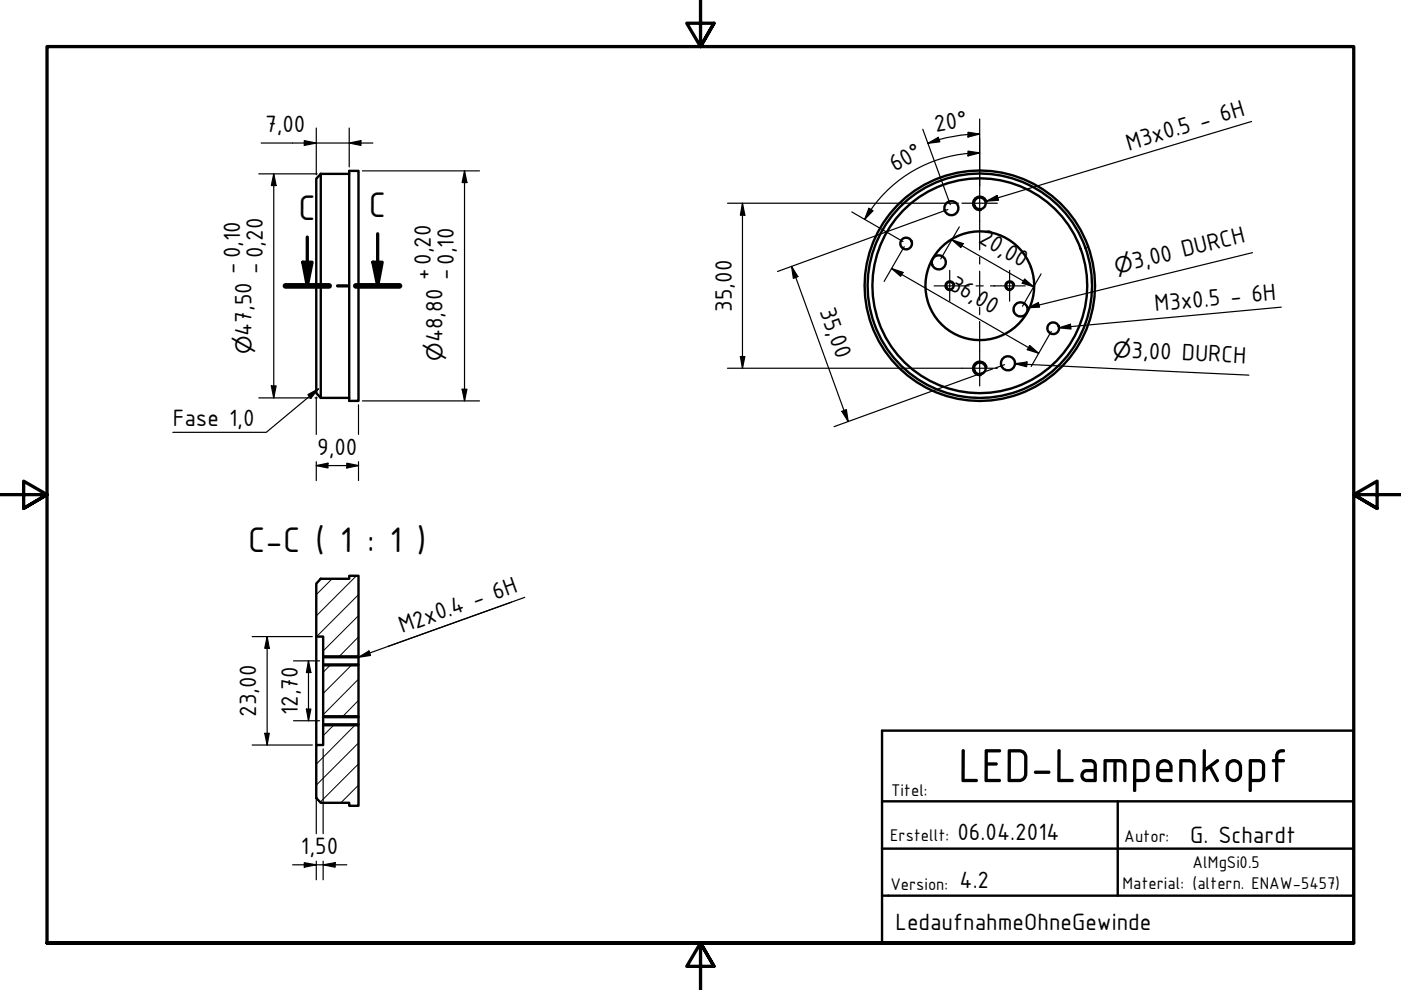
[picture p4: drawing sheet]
<svg xmlns="http://www.w3.org/2000/svg" width="297mm" height="210mm" viewBox="0 0 297 210" stroke-linecap="round" stroke-linejoin="round" font-family="sans-serif">
<!-- layer: Schraffur (ISO) -->
<g fill="none" stroke="#000" stroke-width=".21">
<path d="M70.4 122.7l-3.3 3.4M75.6 122.1l-8.5 8.5M76 135l-4.2 4.4M76 130.5l-7.5 7.5M76 126.1l-8.9 8.9M70.2 140.9l-1.7 1.6M70.9 153.6l-2.4 2.4M74.7 140.9l-6.2 6.1M75.4 153.6l-8.3 8.4M76 157.5l-8.9 9M76 148.5l-3.5 3.6M76 144l-7.5 7.5"/>
<path d="M76 166.5l-3.7 3.7M76 162l-8.1 8.1"/>
</g>
<!-- layer: Sichtbar (ISO) -->
<g fill="none" stroke="#000" stroke-width=".51">
<path d="M68 36.9l-.9 1v45.4l.9 1.1M68 36.9v47.5M68 36.9h6M74 36.2h2v48.8h-2zM68 84.4h6M67.1 135v23M68 122.7h6v-.6h2v17.3h-7.5v-4.4h-1.4v-11.3zM68.5 139.4v1.5M76 139.4v1.5M68.5 153.6h7.5v17.3h-2v-.7h-6l-.9-1v-11.2h1.4zM68.5 140.9h7.5v11.2h-7.5zM68.5 152.1v1.5"/>
<path d="M76 152.1v1.5"/>
<circle cx="192.1" cy="51.6" r="1.24"/>
<circle cx="199" cy="55.6" r="1.49"/>
<circle cx="201.7" cy="44.1" r="1.49"/>
<circle cx="207.7" cy="43.1" r="1.24"/>
<circle cx="201.4" cy="60.6" r=".79"/>
<circle cx="207.7" cy="60.6" r="24.4"/>
<circle cx="207.7" cy="60.6" r="23.8"/>
<circle cx="207.7" cy="60.6" r="22.8"/>
<circle cx="207.7" cy="60.6" r="11.5"/>
<circle cx="207.7" cy="78.1" r="1.24"/>
<circle cx="213.7" cy="77" r="1.49"/>
<circle cx="214.1" cy="60.6" r=".79"/>
<circle cx="216.4" cy="65.6" r="1.49"/>
<circle cx="223.3" cy="69.6" r="1.24"/>
</g>
<!-- layer: Sichtbar schmal (ISO) -->
<path d="M209.2 42.9a1.49 1.49 0 0 0-1.7-1.2 1.49 1.49 0 0 0-1.2 1.7 1.49 1.49 0 0 0 1.7 1.2M202.4 60.4a.98 .98 0 0 0-1.2-.8 .98 .98 0 0 0-.8 1.2 .98 .98 0 0 0 1.2 .8M209.2 77.8a1.49 1.49 0 0 0-1.7-1.2 1.49 1.49 0 0 0-1.2 1.8 1.49 1.49 0 0 0 1.7 1.2M215.1 60.4a.98 .98 0 0 0-1.2-.8 .98 .98 0 0 0-.8 1.2 .98 .98 0 0 0 1.2 .8M68.5 139.1h7.5M68.5 151.8h7.5M68.5 153.8h7.5M68.5 141.1h7.5" fill="none" stroke="#000" stroke-width=".38"/>
<!-- layer: Schnittlinie (ISO) -->
<path d="M64.2 55.6h2l-1 5zM65.2 50.3v10.3M79.1 55.6h1.9l-.9 5zM80.1 49.6v11M60.5 60.6h9.3M71.6 60.6h2.1M75.4 60.6h9.3" fill="none" stroke="#000" stroke-width=".7"/>
<path d="M60.5 60.6h9.3M75.4 60.6h9.3" fill="none" stroke="#000" stroke-width="1.2"/>
<g fill="#000">
<path d="M64.2 55.6h2l-1 5z" fill-rule="evenodd"/>
<path d="M79.1 55.6h1.9l-.9 5z" fill-rule="evenodd"/>
</g>
<!-- layer: Rahmen (ISO) -->
<path d="M148.5 -.1v10l-2.9-5h5.8l-2.9 5 2.9-5M0 104.9h10l-5-2.9v5.8l5-2.9-5 2.9M297 104.9h-10l5-2.9v5.8l-5-2.9 5 2.9M10 199.9v-190h277v190h-277h277M151.4 204.9l-2.9-5 2.9 5h-5.8l2.9-5v10" fill="none" stroke="#000" stroke-width=".7"/>
<!-- layer: Titel (ISO) -->
<path d="M187 154.9h100v45h-100zM187 169.9h100M187 179.9h100M237 169.9v20M187 189.9h100" fill="none" stroke="#000" stroke-width=".51"/>
<g fill="none" stroke="#000" stroke-width=".25">
<path d="M54.9 36.9h12.3M55.4 30.3h23.7M58 36.9l.5 2.4h-1zM58 36.9v47.5M64.5 29.8l2.6 .5-2.6 .5zM67.1 27.1v10M74 30.3l2.5-.5v1zM74 27.1v8.3M76.8 36.2h24.9M98.5 36.2l.5 2.5h-1zM98.5 36.2v48.8M195.6 27.4l5.9 16"/>
<path d="M196.7 30.4l2.2-1.3 .4 1zM199.1 29.6l-2.4 .8M205.2 28l2.5 .4-2.5 .7zM205.2 32l2.5 .4-2.5 .7zM205.2 28.5l-3 .4-3.1 .7M207.7 32.4a28.2 28.2 0 0 0-23 12M207.7 28.4l-2.5 .1M207.7 25.2v14.1M154.2 43.1h49M157.4 43.1l.5 2.5h-.9zM157.4 43.1v35M167.8 56.5l1.4 2.1-1 .4z"/>
<path d="M167.8 56.5l12 32.9M180.6 44.9l10.9 6.3M184.2 44.2l.9 .5-1.8 1.8zM184.7 44.4l-1.4 2.1M189 56.9l2.5 .9-.6 .8zM189 56.9l31.2 18M191.7 52.3l-4.2 7.4M201 44.4l-36.2 13.2M201.8 50.8l2.4 .9-.5 .8zM201.8 50.8l17.3 10M203.4 48.1l-3.9 6.8M217.2 59.2l1.9 1.6-2.4-.8z"/>
<path d="M220.7 58.1l-3.9 6.8M154.2 78.1h49.8M157 75.6h.9l-.5 2.5zM207.6 79.3l-30.8 11.2M210.5 78.2l-2.7 1M213 77.3l-1.9 .7M218.3 73.3l1.9 1.6-2.4-.8zM222.9 70.3l-4.3 7.4M54.9 84.4h11.1M57.5 81.8h1l-.5 2.6zM66.8 84.4h.4M67.1 98.7l2.4-.5v1z"/>
<path d="M67.1 84.2v7.9M67.1 97.9v4M67.1 98.7h8.9M73.5 98.2l2.5 .5-2.5 .5zM76 85.8v6.3M76 97.9v4M76.8 85h24.9M98 82.5h1l-.5 2.5zM178.5 87.2l1-.4 .3 2.6zM53.5 135h12.7M56.6 135l.5 2.4h-1zM56.6 135v23"/>
<path d="M53.5 158h12.7M56.1 155.5h1l-.5 2.5zM62.2 140.1h5.6M62.2 152.8h5.6M65 150.3h.9l-.5 2.5zM65.4 140.1l.5 2.5h-.9zM65.4 140.1v12.7M67.1 158.8v18M68.5 158.8v18M62 183.4h11.5M64.5 182.9l2.6 .5-2.6 .5zM67.1 182.6v3.9"/>
<path d="M68.5 183.4l2.6-.5v1zM68.5 182.6v3.9"/>
</g>
<g fill="#000">
<path d="M58 36.9l.5 2.4h-1z" fill-rule="evenodd"/>
<path d="M64.5 29.8l2.6 .5-2.6 .5z" fill-rule="evenodd"/>
<path d="M74 30.3l2.5-.5v1z" fill-rule="evenodd"/>
<path d="M98.5 36.2l.5 2.5h-1z" fill-rule="evenodd"/>
<path d="M196.7 30.4l2.2-1.3 .4 1z" fill-rule="evenodd"/>
<path d="M205.2 28l2.5 .4-2.5 .7z" fill-rule="evenodd"/>
<path d="M205.2 32l2.5 .4-2.5 .7z" fill-rule="evenodd"/>
<path d="M157.4 43.1l.5 2.5h-.9z" fill-rule="evenodd"/>
<path d="M167.8 56.5l1.4 2.1-1 .4z" fill-rule="evenodd"/>
<path d="M184.2 44.2l.9 .5-1.8 1.8z" fill-rule="evenodd"/>
<path d="M189 56.9l2.5 .9-.6 .8z" fill-rule="evenodd"/>
<path d="M201.8 50.8l2.4 .9-.5 .8z" fill-rule="evenodd"/>
<path d="M157 75.6h.9l-.5 2.5z" fill-rule="evenodd"/>
<path d="M217.2 59.2l1.9 1.6-2.4-.8z" fill-rule="evenodd"/>
<path d="M218.3 73.3l1.9 1.6-2.4-.8z" fill-rule="evenodd"/>
<path d="M57.5 81.8h1l-.5 2.6z" fill-rule="evenodd"/>
<path d="M67.1 98.7l2.4-.5v1z" fill-rule="evenodd"/>
<path d="M73.5 98.2l2.5 .5-2.5 .5z" fill-rule="evenodd"/>
<path d="M98 82.5h1l-.5 2.5z" fill-rule="evenodd"/>
<path d="M178.5 87.2l1-.4 .3 2.6z" fill-rule="evenodd"/>
<path d="M56.6 135l.5 2.4h-1z" fill-rule="evenodd"/>
<path d="M56.1 155.5h1l-.5 2.5z" fill-rule="evenodd"/>
<path d="M65 150.3h.9l-.5 2.5z" fill-rule="evenodd"/>
<path d="M65.4 140.1l.5 2.5h-.9z" fill-rule="evenodd"/>
<path d="M64.5 182.9l2.6 .5-2.6 .5z" fill-rule="evenodd"/>
<path d="M68.5 183.4l2.6-.5v1z" fill-rule="evenodd"/>
</g>
<!-- layer: Symbol (ISO) -->
<g fill="none" stroke="#000" stroke-width=".25">
<path d="M265.4 25.8l-56.2 16.8M209.2 42.6l2.2-1.2 .3 1.1zM265.6 53.6l-47.7 11.6M215.2 77.1l2.5-.4v1.1zM215.2 77.1l49.6 2.4M217.9 65.2l2.3-1 .2 .9zM224.5 69.5l2.4-.8 .2 1.1zM271.7 65.1l-47.2 4.4M65.3 83.7l2.2-1.2-1.6 1.9zM67.5 82.5l-11 9.2h-19.9M76 139.4l2.2-1.4 .3 1zM108.5 127.7l-32.5 11.7"/>
<path d="M111.3 126.7l-29.1 10.4"/>
</g>
<g fill="#000">
<path d="M209.2 42.6l2.2-1.2 .3 1.1z" fill-rule="evenodd"/>
<path d="M215.2 77.1l2.5-.4v1.1z" fill-rule="evenodd"/>
<path d="M217.9 65.2l2.3-1 .2 .9z" fill-rule="evenodd"/>
<path d="M224.5 69.5l2.4-.8 .2 1.1z" fill-rule="evenodd"/>
<path d="M65.3 83.7l2.2-1.2-1.6 1.9z" fill-rule="evenodd"/>
<path d="M76 139.4l2.2-1.4 .3 1z" fill-rule="evenodd"/>
</g>
<!-- layer: Mittelpunktmarkierung (ISO) -->
<path d="M201.4 57.3v6.6M204 43.1h7.5M214.1 57.3v6.6M204 78.1h7.5" fill="none" stroke="#000" stroke-width=".25"/>
<!-- layer: Mittellinie (ISO) -->
<path d="M207.7 39.3v13.7M207.7 54.5v1.5M207.7 57.5v6.2M198.1 60.6h7.4M206.9 60.6h1.6M207.7 65.2v1.5M207.7 68.2v13.6M210 60.6h7.4" fill="none" stroke="#000" stroke-width=".25"/>
<text font-size="10.9" x="203.1" y="165.8">LED-Lampenkopf</text>
<g font-size="8.1">
<text x="63.3" y="46.7">C</text>
<text x="78.2" y="46.1">C</text>
<text x="52.6" y="117.1">C-C ( 1 : 1 )</text>
</g>
<g font-size="5.4">
<text x="56.2" y="28">7,00</text>
<text x="198.4" y="28" transform="rotate(-10 198.4 28)">20°</text>
<text x="239.3" y="31.9" transform="rotate(-17 239.3 31.9)">M3x0.5 - 6H</text>
<text x="189.8" y="36.5" transform="rotate(-30 189.8 36.5)">60°</text>
<text x="207.3" y="51.3" transform="rotate(30 207.3 51.3)">20,00</text>
<text x="50.5" y="58.1" transform="rotate(-90 50.5 58.1)">-0,10</text>
<text x="55.4" y="58.1" transform="rotate(-90 55.4 58.1)">-0,20</text>
<text x="91.2" y="59.5" transform="rotate(-90 91.2 59.5)">+0,20</text>
<text x="95.8" y="59.5" transform="rotate(-90 95.8 59.5)">-0,10</text>
<text x="240.5" y="57.1" transform="rotate(-14 240.5 57.1)">3,00 DURCH</text>
<text x="173.7" y="65.9" transform="rotate(70 173.7 65.9)">35,00</text>
<text x="201" y="61.2" transform="rotate(30 201 61.2)">36,00</text>
<text x="53.3" y="71.2" transform="rotate(-90 53.3 71.2)">47,50</text>
<text x="155.1" y="66.1" transform="rotate(-90 155.1 66.1)">35,00</text>
<text x="244.9" y="66" transform="rotate(-5 244.9 66)">M3x0.5 - 6H</text>
<text x="93.8" y="72.6" transform="rotate(-90 93.8 72.6)">48,80</text>
<text x="239.8" y="75.9" transform="rotate(3 239.8 75.9)">3,00 DURCH</text>
<text x="36.6" y="90.4">Fase 1,0</text>
<text x="67.2" y="96.4">9,00</text>
<text x="85.3" y="134.3" transform="rotate(-20 85.3 134.3)">M2x0.4 - 6H</text>
<text x="54.3" y="152" transform="rotate(-90 54.3 152)">23,00</text>
<text x="63.1" y="151.6" transform="rotate(-90 63.1 151.6)">12,70</text>
<text x="203" y="178">06.04.2014</text>
<text x="252.3" y="178.8">G. Schardt</text>
<text x="63.8" y="181.1">1,50</text>
<text x="203.5" y="188.2">4.2</text>
<text x="189.9" y="197.1">LedaufnahmeOhneGewinde</text>
</g>
<g font-size="4.6">
<text x="236.7" y="58.1" transform="rotate(-14 236.7 58.1)">⌀</text>
<text x="53.3" y="75.1" transform="rotate(-90 53.3 75.1)">⌀</text>
<text x="93.8" y="76.6" transform="rotate(-90 93.8 76.6)">⌀</text>
<text x="235.9" y="75.7" transform="rotate(3 235.9 75.7)">⌀</text>
</g>
<g font-size="3.9">
<text x="188.9" y="168.7">Titel:</text>
<text x="188.7" y="178.3">Erstellt:</text>
<text x="238.4" y="178.5">Autor:</text>
<text x="252.9" y="184">AlMgSi0.5</text>
<text x="188.8" y="188.6">Version:</text>
<text x="238" y="188.4">Material: (altern. ENAW-5457)</text>
</g>
</svg>
